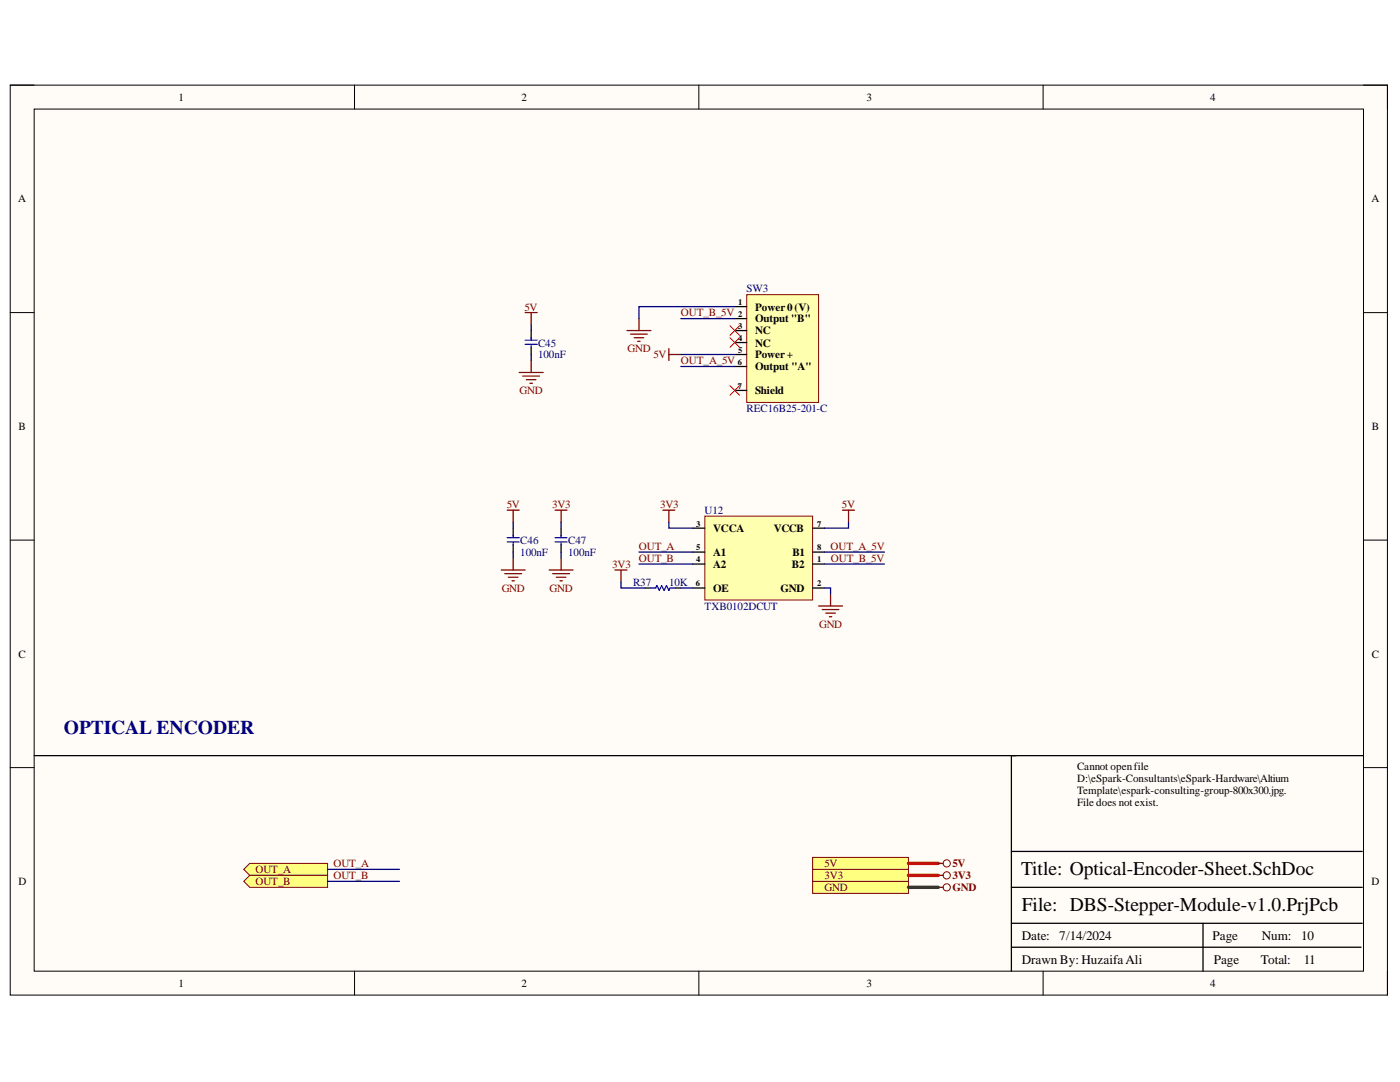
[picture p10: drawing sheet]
<svg xmlns="http://www.w3.org/2000/svg" width="279mm" height="216mm" viewBox="0 0 279 216" stroke-linecap="round" stroke-linejoin="round" font-family="sans-serif">
<path d="M2 17h274.9v181.6h-274.9z" fill-rule="evenodd" fill="#fffcf8"/>
<path d="M2 17h274.9v181.6h-274.9z" fill="none" stroke="#000" stroke-width=".2"/>
<path d="M6.8 21.8h265.3v172h-265.3z" fill-rule="evenodd" fill="#fffcf8"/>
<g fill="none" stroke="#000" stroke-width=".2">
<path d="M2 17h4.8M70.8 17v4.8M139.5 17v4.8M208.2 17v4.8M272.1 17h4.8v4.8M6.8 21.8h265.3v172h-265.3zM2 62.4h4.8M272.1 62.4h4.8M2 107.8h4.8M272.1 107.8h4.8M2 153.2h4.8M272.1 153.2h4.8"/>
<path d="M70.8 193.8v4.8M139.5 193.8v4.8M208.2 193.8v4.8M276.9 193.8v4.8"/>
</g>
<path d="M272.1 150.8h-70.3v43M201.8 177.1h70.1M201.8 169.9h70.1M201.8 189h69.8M201.8 184.2h70.1M240.1 184.2v9.6" fill="none" stroke="#000" stroke-width=".25"/>
<path d="M149 58.8h14.4v21.5h-14.4z" fill-rule="evenodd" fill="#ffffb0"/>
<path d="M149 58.8h14.4v21.5h-14.4z" fill="none" stroke="#800000" stroke-width=".2"/>
<path d="M106 66v1.5M106 69.3v1.4M146.6 61.2h2.4M146.6 63.6h2.4M146.6 66h2.4M146.6 68.4h2.4M146.6 70.7h2.4M146.6 73.1h2.4M146.6 77.9h2.4M6.8 150.8h196" fill="none" stroke="#000" stroke-width=".25"/>
<path d="M145.7 77l1.9 1.9M145.7 65l1.9 1.9M145.7 67.4l1.9 1.9M147.6 77l-1.9 1.9M147.6 65l-1.9 1.9M147.6 67.4l-1.9 1.9" fill="none" stroke="#f00" stroke-width=".2"/>
<g fill="none" stroke="#800000" stroke-width=".25">
<path d="M103.6 74.3h4.8M104.3 75h3.4M104.8 62.4h2.4M105 75.8h2M105.8 76.5h.4M106 62.4v2.4M106 71.9v2.4M125.1 66h4.8M125.8 66.7h3.4M126.6 67.4h1.9M127.3 68.1h.5M127.5 63.6v2.4"/>
<path d="M133.5 69.5v2.4M133.5 70.7h2.4"/>
</g>
<path d="M104.8 67.9h2.4M104.8 68.7h2.4M106 67.4v.5M106 68.8v.5" fill="none" stroke="#00f" stroke-width=".25"/>
<path d="M140.7 103h21.5v16.7h-21.5z" fill-rule="evenodd" fill="#ffffb0"/>
<path d="M140.7 103h21.5v16.7h-21.5z" fill="none" stroke="#800000" stroke-width=".2"/>
<g fill="none" stroke="#000" stroke-width=".25">
<path d="M102.4 105.4v1.5M102.4 108.7v1.5M112 105.4v1.5M112 108.7v1.5M128.7 117.3h1.2M134.7 117.3h1.2M138.3 112.5h2.4M138.3 105.4h2.4M138.3 117.3h2.4M138.3 110.2h2.4M162.2 112.5h2.4M162.2 105.4h2.4"/>
<path d="M162.2 117.3h2.4M162.2 110.2h2.4"/>
</g>
<g fill="none" stroke="#800000" stroke-width=".25">
<path d="M100 113.7h4.8M100.7 114.5h3.4M101.2 101.8h2.4M101.5 115.2h1.9M102.2 115.9h.5M102.4 101.8v2.4M102.4 111.4v2.3M109.6 113.7h4.8M110.3 114.5h3.4M110.8 101.8h2.4M111 115.2h1.9M111.7 115.9h.5"/>
<path d="M112 101.8v2.4M112 111.4v2.3M122.7 113.7h2.4M123.9 113.7v2.4M132.3 101.8h2.4M133.5 101.8v2.4M165.8 118.5v2.4M168.1 101.8h2.4M169.3 101.8v2.4M163.4 120.9h4.7M164.1 121.6h3.3M164.8 122.3h1.9"/>
<path d="M165.5 123.1h.5"/>
</g>
<path d="M101.2 107.3h2.4M101.2 108.1h2.4M102.4 106.8v.5M102.4 108.2v.5M110.8 107.3h2.4M110.8 108.1h2.4M112 106.8v.5M112 108.2v.5M129.9 117.3h1l.2-.4 .5 .9 .5-.9 .4 .9 .5-.9 .5 .9 .2-.5h1" fill="none" stroke="#00f" stroke-width=".25"/>
<g fill="none" stroke="#000080" stroke-width=".25">
<path d="M106 64.8v1.2M106 70.7v1.2M135.9 70.7h10.7M135.9 73.1h10.7M135.9 63.6h10.7M146.6 61.2h-19.1v2.4M102.4 104.2v1.2M102.4 110.2v1.2M112 104.2v1.2M112 110.2v1.2M123.9 116.1v1.2h4.8M127.5 110.2h10.8"/>
<path d="M127.5 112.5h10.8M133.5 104.2v1.2h4.8M135.9 117.3h2.4M164.6 117.3h1.2v1.2M164.6 110.2h11.9M164.6 112.5h11.9M169.3 104.2v1.2h-4.7"/>
</g>
<path d="M162.2 175.9h19.1v2.4h-19.1z" fill-rule="evenodd" fill="#ffff80"/>
<g fill="none" stroke="#800000" stroke-width=".2">
<path d="M162.2 175.9h19.1v2.4h-19.1z"/>
<circle cx="188.9" cy="177.1" r=".72"/>
</g>
<path d="M187.3 177.1h.9" fill="none" stroke="#800000" stroke-width=".25"/>
<path d="M162.2 171.1h19.1v2.4h-19.1z" fill-rule="evenodd" fill="#ffff80"/>
<path d="M162.2 171.1h19.1v2.4h-19.1z" fill="none" stroke="#800000" stroke-width=".2"/>
<path d="M181.3 177.1h6" fill="none" stroke="#274e13" stroke-width=".68"/>
<path d="M181.3 172.3h6" fill="none" stroke="#f00" stroke-width=".68"/>
<path d="M162.2 173.5h19.1v2.4h-19.1z" fill-rule="evenodd" fill="#ffff80"/>
<g fill="none" stroke="#800000" stroke-width=".2">
<path d="M162.2 173.5h19.1v2.4h-19.1z"/>
<circle cx="188.9" cy="174.7" r=".72"/>
<circle cx="188.9" cy="172.3" r=".72"/>
</g>
<path d="M187.3 174.7h.9M187.3 172.3h.9" fill="none" stroke="#800000" stroke-width=".25"/>
<path d="M181.3 174.7h6" fill="none" stroke="#f00" stroke-width=".68"/>
<path d="M48.6 173.5l1.2-1.2h15.6v2.4h-15.6z" fill-rule="evenodd" fill="#ffff80"/>
<path d="M48.6 173.5l1.2-1.2h15.6v2.4h-15.6z" fill="none" stroke="#800000" stroke-width=".2"/>
<path d="M65.4 173.5h14.3" fill="none" stroke="#000080" stroke-width=".25"/>
<path d="M48.6 175.9l1.2-1.2h15.6v2.4h-15.6z" fill-rule="evenodd" fill="#ffff80"/>
<path d="M48.6 175.9l1.2-1.2h15.6v2.4h-15.6z" fill="none" stroke="#800000" stroke-width=".2"/>
<path d="M65.4 175.9h14.3" fill="none" stroke="#000080" stroke-width=".25"/>
<text font-size="3.9" fill="#000080" x="12.8" y="146.4">OPTICAL ENCODER</text>
<g font-size="3.9">
<text x="203.8" y="174.6">Title: Optical-Encoder-Sheet.SchDoc</text>
<text x="204" y="181.7">File: DBS-Stepper-Module-v1.0.PrjPcb</text>
</g>
<g font-size="2.6">
<text x="204" y="187.5">Date:</text>
<text x="211.4" y="187.5">7/14/2024</text>
<text x="242" y="187.5">Page</text>
<text x="251.8" y="187.5">Num:</text>
<text x="259.7" y="187.5">10</text>
<text x="204" y="192.3">Drawn By: HuzaifaAli</text>
<text x="242.3" y="192.3">Page</text>
<text x="251.7" y="192.3">Total:</text>
<text x="260.2" y="192.3">11</text>
</g>
<g font-size="2.2">
<text x="35.6" y="20.1">1</text>
<text x="104.1" y="20.1">2</text>
<text x="172.9" y="20.1">3</text>
<text x="241.5" y="20.1">4</text>
<text x="3.6" y="40.4">A</text>
<text x="273.7" y="40.4">A</text>
<text x="150.7" y="62">Power 0(V)</text>
<text x="150.7" y="64.3">Output &quot;B&quot;</text>
<text x="150.7" y="66.7">NC</text>
<text x="150.7" y="69.1">NC</text>
<text x="150.7" y="71.5">Power +</text>
<text x="150.7" y="73.9">Output &quot;A&quot;</text>
<text x="150.7" y="78.7">Shield</text>
<text x="3.7" y="85.8">B</text>
<text x="273.8" y="85.8">B</text>
<text x="142.3" y="106.2">VCCA</text>
<text x="154.4" y="106.2">VCCB</text>
<text x="142.3" y="113.4">A2</text>
<text x="142.3" y="110.9">A1</text>
<text x="158" y="113.4">B2</text>
<text x="158.1" y="110.9">B1</text>
<text x="142.3" y="118.1">OE</text>
<text x="155.8" y="118.1">GND</text>
<text x="3.7" y="131.3">C</text>
<text x="273.8" y="131.3">C</text>
<text x="215" y="153.7">Cannot openfile</text>
<text x="215" y="156">D:\eSpark-Consultants\eSpark-Hardware\Altium</text>
<text x="215" y="158.5">Template\espark-consulting-group-800x300.jpg.</text>
<text x="215" y="160.9">File does not exist.</text>
<text x="3.7" y="176.7">D</text>
<text x="273.7" y="176.7">D</text>
<text x="35.6" y="197">1</text>
<text x="104.1" y="197">2</text>
<text x="172.9" y="197">3</text>
<text x="241.5" y="197">4</text>
</g>
<g font-size="2.2" fill="#000080">
<text x="149" y="58.3">SW3</text>
<text x="107.4" y="69.1">C45</text>
<text x="107.4" y="71.5">100nF</text>
<text x="149" y="82.2">REC16B25-201-C</text>
<text x="140.6" y="102.5">U12</text>
<text x="103.8" y="108.5">C46</text>
<text x="103.8" y="110.9">100nF</text>
<text x="113.4" y="108.5">C47</text>
<text x="113.4" y="110.9">100nF</text>
<text x="126.3" y="116.9">R37</text>
<text x="133.5" y="116.9">10K</text>
<text x="140.6" y="121.6">TXB0102DCUT</text>
</g>
<g font-size="2.2" fill="#800000">
<text x="104.7" y="62">5V</text>
<text x="135.9" y="63.1">OUT_B_5V</text>
<text x="125.2" y="70.3">GND</text>
<text x="130.4" y="71.5">5V</text>
<text x="135.9" y="72.7">OUT_A_5V</text>
<text x="103.7" y="78.7">GND</text>
<text x="101.1" y="101.3">5V</text>
<text x="110.2" y="101.3">3V3</text>
<text x="131.7" y="101.3">3V3</text>
<text x="168" y="101.3">5V</text>
<text x="122.2" y="113.4">3V3</text>
<text x="127.5" y="109.7">OUT_A</text>
<text x="127.5" y="112.1">OUT_B</text>
<text x="165.7" y="109.7">OUT_A_5V</text>
<text x="165.8" y="112.1">OUT_B_5V</text>
<text x="100.1" y="118.1">GND</text>
<text x="109.7" y="118.1">GND</text>
<text x="163.5" y="125.3">GND</text>
<text x="66.5" y="173">OUT_A</text>
<text x="164.6" y="173">5V</text>
<text x="190.1" y="173">5V</text>
<text x="51" y="174.2">OUT_A</text>
<text x="51" y="176.7">OUT_B</text>
<text x="66.5" y="175.4">OUT_B</text>
<text x="164.6" y="177.8">GND</text>
<text x="164.6" y="175.4">3V3</text>
<text x="190.1" y="177.8">GND</text>
<text x="190.1" y="175.4">3V3</text>
</g>
<g font-size="1.7">
<text x="147.3" y="60.9">1</text>
<text x="147.3" y="63.2">2</text>
<text x="147.3" y="65.6">3</text>
<text x="147.3" y="68">4</text>
<text x="147.3" y="70.4">5</text>
<text x="147.2" y="72.8">6</text>
<text x="147.2" y="77.6">7</text>
<text x="138.9" y="105.1">3</text>
<text x="163.1" y="105.1">7</text>
<text x="138.9" y="112.2">4</text>
<text x="138.9" y="109.8">5</text>
<text x="163.1" y="112.2">1</text>
<text x="163.1" y="109.8">8</text>
<text x="138.8" y="117">6</text>
<text x="163.1" y="117">2</text>
</g>
</svg>
